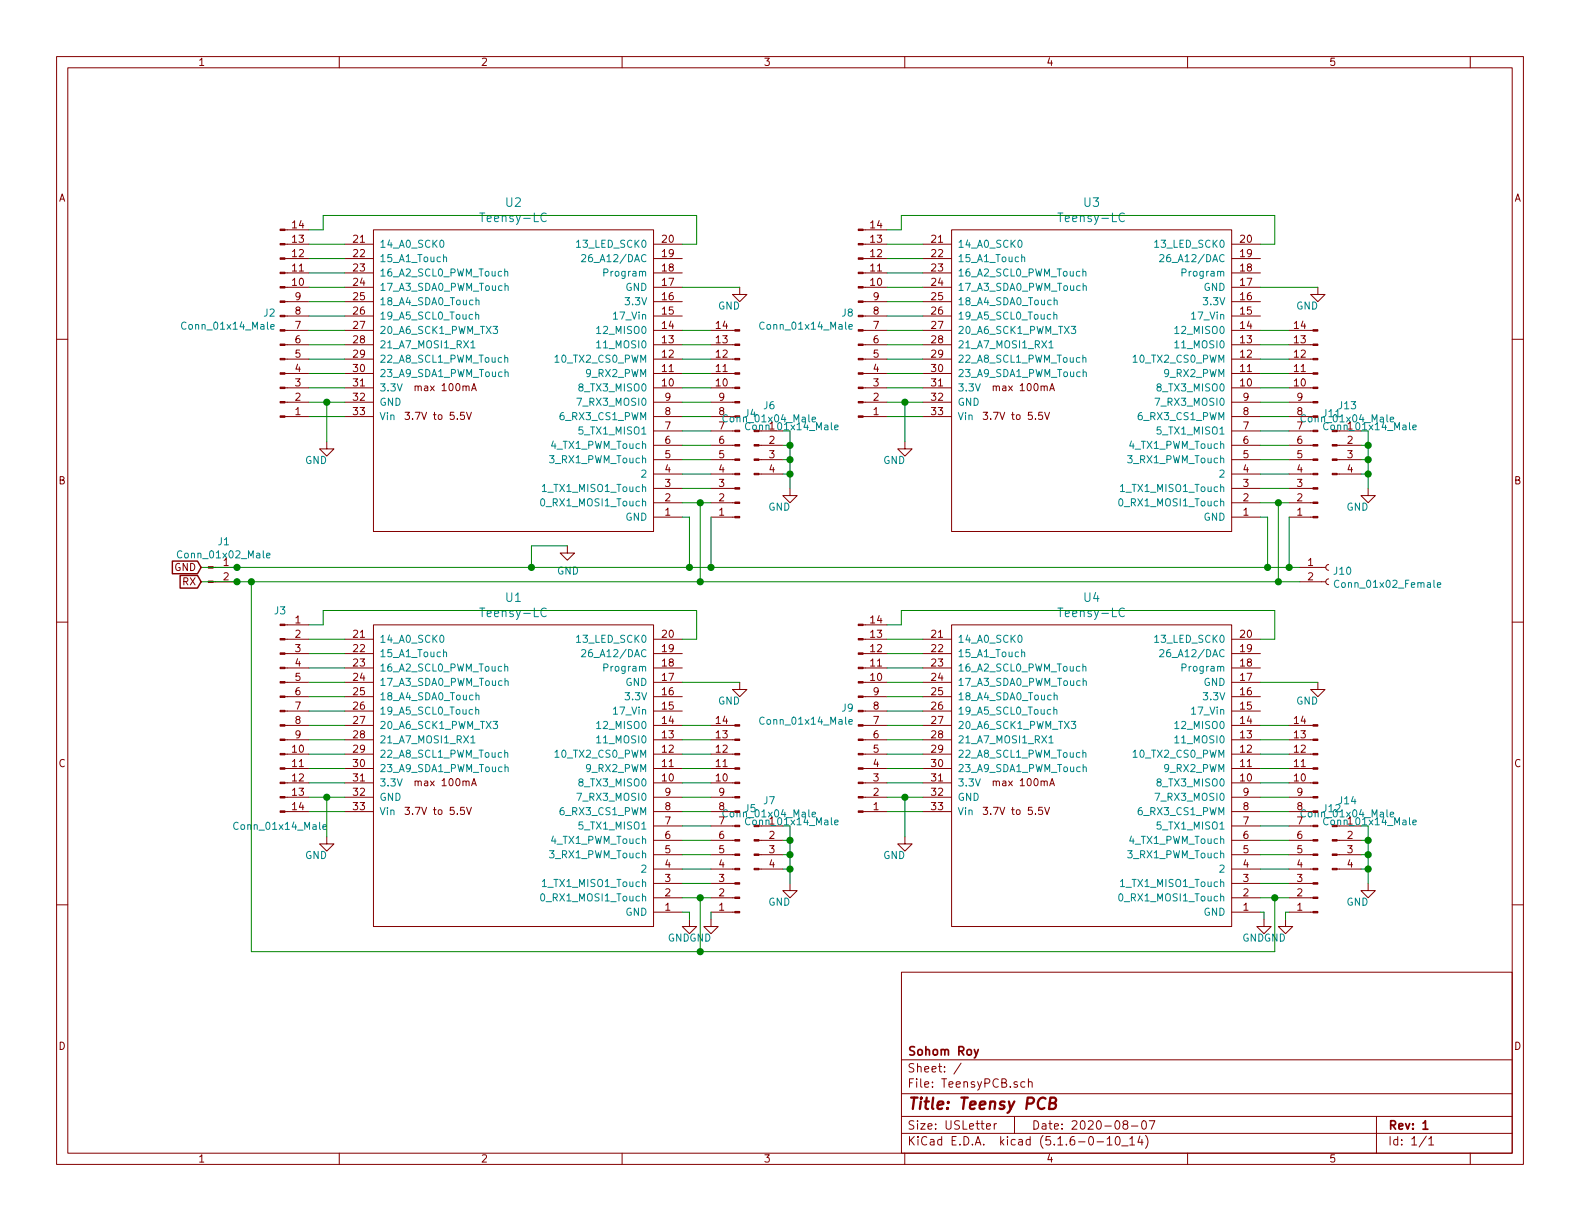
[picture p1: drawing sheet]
EESchema Schematic File Version 4
LIBS:TeensyPCB-cache
EELAYER 26 0
EELAYER END
$Descr USLetter 11000 8500
encoding utf-8
Sheet 1 1
Title "Teensy PCB"
Date "2020-08-07"
Rev "1"
Comp "Sohom Roy"
Comment1 ""
Comment2 ""
Comment3 ""
Comment4 ""
$EndDescr
$Comp
L CustomLibrary:Teensy-LC U2
U 1 1
P 3600 2650
F 0 "U2" H 3625 1413 60  0000 C CNN
F 1 "Teensy-LC" H 3625 1519 60  0000 C CNN
F 2 "CustomFootprints:Teensy30_31_32_LC_nopogo" H 3600 2100 60  0001 C CNN
F 3 "" H 3600 2100 60  0000 C CNN
	1    3600 2650
	-1   0    0    1   
$EndComp
$Comp
L Connector:Conn_01x02_Female J10
U 1 1
P 9250 3950
F 0 "J10" H 9278 3926 50  0000 L CNN
F 1 "Conn_01x02_Female" H 9278 3835 50  0000 L CNN
F 2 "Connector_PinHeader_2.54mm:PinHeader_1x02_P2.54mm_Vertical" H 9250 3950 50  0001 C CNN
F 3 "~" H 9250 3950 50  0001 C CNN
	1    9250 3950
	1    0    0    -1  
$EndComp
$Comp
L Connector:Conn_01x02_Male J1
U 1 1
P 1450 3950
F 0 "J1" H 1558 4131 50  0000 C CNN
F 1 "Conn_01x02_Male" H 1558 4040 50  0000 C CNN
F 2 "Connector_PinHeader_2.54mm:PinHeader_1x02_P2.54mm_Vertical" H 1450 3950 50  0001 C CNN
F 3 "~" H 1450 3950 50  0001 C CNN
	1    1450 3950
	1    0    0    -1  
$EndComp
Text GLabel 1400 3950 0    50   Input ~ 0
GND
Text GLabel 1400 4050 0    50   Input ~ 0
RX
$Comp
L power:GND #PWR04
U 1 1
P 5150 2000
F 0 "#PWR04" H 5150 1750 50  0001 C CNN
F 1 "GND" H 5155 1872 50  0000 R CNN
F 2 "" H 5150 2000 50  0001 C CNN
F 3 "" H 5150 2000 50  0001 C CNN
	1    5150 2000
	1    0    0    -1  
$EndComp
$Comp
L power:GND #PWR02
U 1 1
P 2275 3075
F 0 "#PWR02" H 2275 2825 50  0001 C CNN
F 1 "GND" H 2280 2947 50  0000 R CNN
F 2 "" H 2275 3075 50  0001 C CNN
F 3 "" H 2275 3075 50  0001 C CNN
	1    2275 3075
	1    0    0    -1  
$EndComp
Wire Wire Line
	4750 3600 4800 3600
Wire Wire Line
	4800 3600 4800 3950
$Comp
L power:GND #PWR03
U 1 1
P 3950 3800
F 0 "#PWR03" H 3950 3550 50  0001 C CNN
F 1 "GND" H 3955 3627 50  0000 C CNN
F 2 "" H 3950 3800 50  0001 C CNN
F 3 "" H 3950 3800 50  0001 C CNN
	1    3950 3800
	1    0    0    -1  
$EndComp
Wire Wire Line
	3950 3800 3700 3800
Wire Wire Line
	3700 3800 3700 3950
Connection ~ 1650 3950
Wire Wire Line
	1650 3950 1400 3950
Connection ~ 1650 4050
Wire Wire Line
	1650 4050 1400 4050
Wire Wire Line
	4875 3500 4875 4050
Wire Wire Line
	4750 3500 4875 3500
Wire Wire Line
	4750 2000 5150 2000
$Comp
L Connector:Conn_01x14_Male J4
U 1 1
P 5150 3000
F 0 "J4" H 5122 2882 50  0000 R CNN
F 1 "Conn_01x14_Male" H 5122 2973 50  0000 R CNN
F 2 "Connector_PinHeader_2.54mm:PinHeader_1x14_P2.54mm_Vertical" H 5150 3000 50  0001 C CNN
F 3 "~" H 5150 3000 50  0001 C CNN
	1    5150 3000
	-1   0    0    1   
$EndComp
Wire Wire Line
	4950 2500 4750 2500
Wire Wire Line
	4750 2600 4950 2600
Wire Wire Line
	4950 2700 4750 2700
Wire Wire Line
	4750 2800 4950 2800
Wire Wire Line
	4950 2900 4750 2900
Wire Wire Line
	4750 3000 4950 3000
Wire Wire Line
	4950 3100 4750 3100
Wire Wire Line
	4750 3200 4950 3200
Wire Wire Line
	4950 3500 4875 3500
Connection ~ 4875 3500
Wire Wire Line
	4950 3600 4950 3950
Wire Wire Line
	4750 3300 4950 3300
Wire Wire Line
	4750 3400 4950 3400
Wire Wire Line
	4750 2400 4950 2400
Wire Wire Line
	4750 2300 4950 2300
$Comp
L Connector:Conn_01x14_Male J2
U 1 1
P 1950 2300
F 0 "J2" H 1922 2182 50  0000 R CNN
F 1 "Conn_01x14_Male" H 1922 2273 50  0000 R CNN
F 2 "Connector_PinHeader_2.54mm:PinHeader_1x14_P2.54mm_Vertical" H 1950 2300 50  0001 C CNN
F 3 "~" H 1950 2300 50  0001 C CNN
	1    1950 2300
	1    0    0    1   
$EndComp
Wire Wire Line
	2400 2800 2275 2800
Wire Wire Line
	2275 2800 2275 3075
Wire Wire Line
	2150 2800 2275 2800
Connection ~ 2275 2800
Wire Wire Line
	2400 2900 2150 2900
Wire Wire Line
	2400 2700 2150 2700
Wire Wire Line
	2400 2600 2150 2600
Wire Wire Line
	2400 1700 2150 1700
Wire Wire Line
	2400 1800 2150 1800
Wire Wire Line
	2400 1900 2150 1900
Wire Wire Line
	2400 2000 2150 2000
Wire Wire Line
	2400 2100 2150 2100
Wire Wire Line
	2150 2200 2400 2200
Wire Wire Line
	2400 2300 2150 2300
Wire Wire Line
	2150 2400 2400 2400
Wire Wire Line
	2150 2500 2400 2500
Wire Wire Line
	2150 1600 2250 1600
Wire Wire Line
	2250 1600 2250 1500
Wire Wire Line
	2250 1500 4850 1500
Wire Wire Line
	4850 1500 4850 1700
Wire Wire Line
	4850 1700 4750 1700
$Comp
L Connector:Conn_01x04_Male J6
U 1 1
P 5250 3100
F 0 "J6" H 5356 3378 50  0000 C CNN
F 1 "Conn_01x04_Male" H 5356 3287 50  0000 C CNN
F 2 "Connector_PinHeader_2.54mm:PinHeader_1x04_P2.54mm_Vertical" H 5250 3100 50  0001 C CNN
F 3 "~" H 5250 3100 50  0001 C CNN
	1    5250 3100
	1    0    0    -1  
$EndComp
$Comp
L power:GND #PWR08
U 1 1
P 5500 3400
F 0 "#PWR08" H 5500 3150 50  0001 C CNN
F 1 "GND" H 5505 3272 50  0000 R CNN
F 2 "" H 5500 3400 50  0001 C CNN
F 3 "" H 5500 3400 50  0001 C CNN
	1    5500 3400
	1    0    0    -1  
$EndComp
Wire Wire Line
	5450 3000 5500 3000
Wire Wire Line
	5500 3000 5500 3100
Wire Wire Line
	5450 3100 5500 3100
Connection ~ 5500 3100
Wire Wire Line
	5500 3100 5500 3200
Wire Wire Line
	5450 3200 5500 3200
Connection ~ 5500 3200
Wire Wire Line
	5500 3200 5500 3300
Wire Wire Line
	5450 3300 5500 3300
Connection ~ 5500 3300
Wire Wire Line
	5500 3300 5500 3400
Connection ~ 4950 3950
Connection ~ 4875 4050
Wire Wire Line
	4800 3950 4950 3950
Wire Wire Line
	3700 3950 4800 3950
Connection ~ 3700 3950
Connection ~ 4800 3950
$Comp
L CustomLibrary:Teensy-LC U3
U 1 1
P 7625 2650
F 0 "U3" H 7650 1413 60  0000 C CNN
F 1 "Teensy-LC" H 7650 1519 60  0000 C CNN
F 2 "CustomFootprints:Teensy30_31_32_LC_nopogo" H 7625 2100 60  0001 C CNN
F 3 "" H 7625 2100 60  0000 C CNN
	1    7625 2650
	-1   0    0    1   
$EndComp
$Comp
L power:GND #PWR014
U 1 1
P 9175 2000
F 0 "#PWR014" H 9175 1750 50  0001 C CNN
F 1 "GND" H 9180 1872 50  0000 R CNN
F 2 "" H 9175 2000 50  0001 C CNN
F 3 "" H 9175 2000 50  0001 C CNN
	1    9175 2000
	1    0    0    -1  
$EndComp
$Comp
L power:GND #PWR010
U 1 1
P 6300 3075
F 0 "#PWR010" H 6300 2825 50  0001 C CNN
F 1 "GND" H 6305 2947 50  0000 R CNN
F 2 "" H 6300 3075 50  0001 C CNN
F 3 "" H 6300 3075 50  0001 C CNN
	1    6300 3075
	1    0    0    -1  
$EndComp
Wire Wire Line
	8775 3600 8825 3600
Wire Wire Line
	8775 2000 9175 2000
$Comp
L Connector:Conn_01x14_Male J11
U 1 1
P 9175 3000
F 0 "J11" H 9147 2882 50  0000 R CNN
F 1 "Conn_01x14_Male" H 9147 2973 50  0000 R CNN
F 2 "Connector_PinHeader_2.54mm:PinHeader_1x14_P2.54mm_Vertical" H 9175 3000 50  0001 C CNN
F 3 "~" H 9175 3000 50  0001 C CNN
	1    9175 3000
	-1   0    0    1   
$EndComp
Wire Wire Line
	8975 2500 8775 2500
Wire Wire Line
	8775 2600 8975 2600
Wire Wire Line
	8975 2700 8775 2700
Wire Wire Line
	8775 2800 8975 2800
Wire Wire Line
	8975 2900 8775 2900
Wire Wire Line
	8775 3000 8975 3000
Wire Wire Line
	8975 3100 8775 3100
Wire Wire Line
	8775 3200 8975 3200
Wire Wire Line
	8775 3300 8975 3300
Wire Wire Line
	8775 3400 8975 3400
Wire Wire Line
	8775 2400 8975 2400
Wire Wire Line
	8775 2300 8975 2300
$Comp
L Connector:Conn_01x14_Male J8
U 1 1
P 5975 2300
F 0 "J8" H 5947 2182 50  0000 R CNN
F 1 "Conn_01x14_Male" H 5947 2273 50  0000 R CNN
F 2 "Connector_PinHeader_2.54mm:PinHeader_1x14_P2.54mm_Vertical" H 5975 2300 50  0001 C CNN
F 3 "~" H 5975 2300 50  0001 C CNN
	1    5975 2300
	1    0    0    1   
$EndComp
Wire Wire Line
	6425 2800 6300 2800
Wire Wire Line
	6300 2800 6300 3075
Wire Wire Line
	6175 2800 6300 2800
Connection ~ 6300 2800
Wire Wire Line
	6425 2900 6175 2900
Wire Wire Line
	6425 2700 6175 2700
Wire Wire Line
	6425 2600 6175 2600
Wire Wire Line
	6425 1700 6175 1700
Wire Wire Line
	6425 1800 6175 1800
Wire Wire Line
	6425 1900 6175 1900
Wire Wire Line
	6425 2000 6175 2000
Wire Wire Line
	6425 2100 6175 2100
Wire Wire Line
	6175 2200 6425 2200
Wire Wire Line
	6425 2300 6175 2300
Wire Wire Line
	6175 2400 6425 2400
Wire Wire Line
	6175 2500 6425 2500
Wire Wire Line
	6175 1600 6275 1600
Wire Wire Line
	6275 1600 6275 1500
Wire Wire Line
	6275 1500 8875 1500
Wire Wire Line
	8875 1500 8875 1700
Wire Wire Line
	8875 1700 8775 1700
$Comp
L Connector:Conn_01x04_Male J13
U 1 1
P 9275 3100
F 0 "J13" H 9381 3378 50  0000 C CNN
F 1 "Conn_01x04_Male" H 9381 3287 50  0000 C CNN
F 2 "Connector_PinHeader_2.54mm:PinHeader_1x04_P2.54mm_Vertical" H 9275 3100 50  0001 C CNN
F 3 "~" H 9275 3100 50  0001 C CNN
	1    9275 3100
	1    0    0    -1  
$EndComp
$Comp
L power:GND #PWR016
U 1 1
P 9525 3400
F 0 "#PWR016" H 9525 3150 50  0001 C CNN
F 1 "GND" H 9530 3272 50  0000 R CNN
F 2 "" H 9525 3400 50  0001 C CNN
F 3 "" H 9525 3400 50  0001 C CNN
	1    9525 3400
	1    0    0    -1  
$EndComp
Wire Wire Line
	9475 3000 9525 3000
Wire Wire Line
	9525 3000 9525 3100
Wire Wire Line
	9475 3100 9525 3100
Connection ~ 9525 3100
Wire Wire Line
	9525 3100 9525 3200
Wire Wire Line
	9475 3200 9525 3200
Connection ~ 9525 3200
Wire Wire Line
	9525 3200 9525 3300
Wire Wire Line
	9475 3300 9525 3300
Connection ~ 9525 3300
Wire Wire Line
	9525 3300 9525 3400
Wire Wire Line
	1650 3950 3700 3950
Wire Wire Line
	4950 3950 8825 3950
Wire Wire Line
	4875 4050 8900 4050
Wire Wire Line
	1650 4050 1750 4050
$Comp
L CustomLibrary:Teensy-LC U1
U 1 1
P 3600 5400
F 0 "U1" H 3625 4163 60  0000 C CNN
F 1 "Teensy-LC" H 3625 4269 60  0000 C CNN
F 2 "CustomFootprints:Teensy30_31_32_LC_nopogo" H 3600 4850 60  0001 C CNN
F 3 "" H 3600 4850 60  0000 C CNN
	1    3600 5400
	-1   0    0    1   
$EndComp
$Comp
L power:GND #PWR07
U 1 1
P 5150 4750
F 0 "#PWR07" H 5150 4500 50  0001 C CNN
F 1 "GND" H 5155 4622 50  0000 R CNN
F 2 "" H 5150 4750 50  0001 C CNN
F 3 "" H 5150 4750 50  0001 C CNN
	1    5150 4750
	1    0    0    -1  
$EndComp
$Comp
L power:GND #PWR01
U 1 1
P 2275 5825
F 0 "#PWR01" H 2275 5575 50  0001 C CNN
F 1 "GND" H 2280 5697 50  0000 R CNN
F 2 "" H 2275 5825 50  0001 C CNN
F 3 "" H 2275 5825 50  0001 C CNN
	1    2275 5825
	1    0    0    -1  
$EndComp
Wire Wire Line
	4875 6250 4875 6625
Wire Wire Line
	4750 6250 4875 6250
Wire Wire Line
	4750 4750 5150 4750
$Comp
L Connector:Conn_01x14_Male J5
U 1 1
P 5150 5750
F 0 "J5" H 5122 5632 50  0000 R CNN
F 1 "Conn_01x14_Male" H 5122 5723 50  0000 R CNN
F 2 "Connector_PinHeader_2.54mm:PinHeader_1x14_P2.54mm_Vertical" H 5150 5750 50  0001 C CNN
F 3 "~" H 5150 5750 50  0001 C CNN
	1    5150 5750
	-1   0    0    1   
$EndComp
Wire Wire Line
	4950 5250 4750 5250
Wire Wire Line
	4750 5350 4950 5350
Wire Wire Line
	4950 5450 4750 5450
Wire Wire Line
	4750 5550 4950 5550
Wire Wire Line
	4950 5650 4750 5650
Wire Wire Line
	4750 5750 4950 5750
Wire Wire Line
	4950 5850 4750 5850
Wire Wire Line
	4750 5950 4950 5950
Wire Wire Line
	4950 6250 4875 6250
Connection ~ 4875 6250
Wire Wire Line
	4750 6050 4950 6050
Wire Wire Line
	4750 6150 4950 6150
Wire Wire Line
	4750 5150 4950 5150
Wire Wire Line
	4750 5050 4950 5050
$Comp
L Connector:Conn_01x14_Male J3
U 1 1
P 1950 4950
F 0 "J3" H 1950 5650 50  0000 C CNN
F 1 "Conn_01x14_Male" H 1950 4150 50  0000 C CNN
F 2 "Connector_PinHeader_2.54mm:PinHeader_1x14_P2.54mm_Vertical" H 1950 4950 50  0001 C CNN
F 3 "" H 1950 4950 50  0001 C CNN
	1    1950 4950
	1    0    0    -1  
$EndComp
Wire Wire Line
	2400 5550 2275 5550
Wire Wire Line
	2275 5550 2275 5825
Wire Wire Line
	2150 5550 2275 5550
Connection ~ 2275 5550
Wire Wire Line
	2400 5650 2150 5650
Wire Wire Line
	2400 5450 2150 5450
Wire Wire Line
	2400 5350 2150 5350
Wire Wire Line
	2400 4450 2150 4450
Wire Wire Line
	2400 4550 2150 4550
Wire Wire Line
	2400 4650 2150 4650
Wire Wire Line
	2400 4750 2150 4750
Wire Wire Line
	2400 4850 2150 4850
Wire Wire Line
	2150 4950 2400 4950
Wire Wire Line
	2400 5050 2150 5050
Wire Wire Line
	2150 5150 2400 5150
Wire Wire Line
	2150 5250 2400 5250
Wire Wire Line
	2150 4350 2250 4350
Wire Wire Line
	2250 4350 2250 4250
Wire Wire Line
	2250 4250 4850 4250
Wire Wire Line
	4850 4250 4850 4450
Wire Wire Line
	4850 4450 4750 4450
$Comp
L Connector:Conn_01x04_Male J7
U 1 1
P 5250 5850
F 0 "J7" H 5356 6128 50  0000 C CNN
F 1 "Conn_01x04_Male" H 5356 6037 50  0000 C CNN
F 2 "Connector_PinHeader_2.54mm:PinHeader_1x04_P2.54mm_Vertical" H 5250 5850 50  0001 C CNN
F 3 "~" H 5250 5850 50  0001 C CNN
	1    5250 5850
	1    0    0    -1  
$EndComp
$Comp
L power:GND #PWR09
U 1 1
P 5500 6150
F 0 "#PWR09" H 5500 5900 50  0001 C CNN
F 1 "GND" H 5505 6022 50  0000 R CNN
F 2 "" H 5500 6150 50  0001 C CNN
F 3 "" H 5500 6150 50  0001 C CNN
	1    5500 6150
	1    0    0    -1  
$EndComp
Wire Wire Line
	5450 5750 5500 5750
Wire Wire Line
	5500 5750 5500 5850
Wire Wire Line
	5450 5850 5500 5850
Connection ~ 5500 5850
Wire Wire Line
	5500 5850 5500 5950
Wire Wire Line
	5450 5950 5500 5950
Connection ~ 5500 5950
Wire Wire Line
	5500 5950 5500 6050
Wire Wire Line
	5450 6050 5500 6050
Connection ~ 5500 6050
Wire Wire Line
	5500 6050 5500 6150
$Comp
L CustomLibrary:Teensy-LC U4
U 1 1
P 7625 5400
F 0 "U4" H 7650 4163 60  0000 C CNN
F 1 "Teensy-LC" H 7650 4269 60  0000 C CNN
F 2 "CustomFootprints:Teensy30_31_32_LC_nopogo" H 7625 4850 60  0001 C CNN
F 3 "" H 7625 4850 60  0000 C CNN
	1    7625 5400
	-1   0    0    1   
$EndComp
$Comp
L power:GND #PWR015
U 1 1
P 9175 4750
F 0 "#PWR015" H 9175 4500 50  0001 C CNN
F 1 "GND" H 9180 4622 50  0000 R CNN
F 2 "" H 9175 4750 50  0001 C CNN
F 3 "" H 9175 4750 50  0001 C CNN
	1    9175 4750
	1    0    0    -1  
$EndComp
$Comp
L power:GND #PWR011
U 1 1
P 6300 5825
F 0 "#PWR011" H 6300 5575 50  0001 C CNN
F 1 "GND" H 6305 5697 50  0000 R CNN
F 2 "" H 6300 5825 50  0001 C CNN
F 3 "" H 6300 5825 50  0001 C CNN
	1    6300 5825
	1    0    0    -1  
$EndComp
Wire Wire Line
	8875 6250 8875 6625
Wire Wire Line
	8775 6250 8875 6250
Wire Wire Line
	8775 4750 9175 4750
$Comp
L Connector:Conn_01x14_Male J12
U 1 1
P 9175 5750
F 0 "J12" H 9147 5632 50  0000 R CNN
F 1 "Conn_01x14_Male" H 9147 5723 50  0000 R CNN
F 2 "Connector_PinHeader_2.54mm:PinHeader_1x14_P2.54mm_Vertical" H 9175 5750 50  0001 C CNN
F 3 "~" H 9175 5750 50  0001 C CNN
	1    9175 5750
	-1   0    0    1   
$EndComp
Wire Wire Line
	8975 5250 8775 5250
Wire Wire Line
	8775 5350 8975 5350
Wire Wire Line
	8975 5450 8775 5450
Wire Wire Line
	8775 5550 8975 5550
Wire Wire Line
	8975 5650 8775 5650
Wire Wire Line
	8775 5750 8975 5750
Wire Wire Line
	8975 5850 8775 5850
Wire Wire Line
	8775 5950 8975 5950
Wire Wire Line
	8975 6250 8875 6250
Connection ~ 8875 6250
Wire Wire Line
	8775 6050 8975 6050
Wire Wire Line
	8775 6150 8975 6150
Wire Wire Line
	8775 5150 8975 5150
Wire Wire Line
	8775 5050 8975 5050
$Comp
L Connector:Conn_01x14_Male J9
U 1 1
P 5975 5050
F 0 "J9" H 5947 4932 50  0000 R CNN
F 1 "Conn_01x14_Male" H 5947 5023 50  0000 R CNN
F 2 "Connector_PinHeader_2.54mm:PinHeader_1x14_P2.54mm_Vertical" H 5975 5050 50  0001 C CNN
F 3 "~" H 5975 5050 50  0001 C CNN
	1    5975 5050
	1    0    0    1   
$EndComp
Wire Wire Line
	6425 5550 6300 5550
Wire Wire Line
	6300 5550 6300 5825
Wire Wire Line
	6175 5550 6300 5550
Connection ~ 6300 5550
Wire Wire Line
	6425 5650 6175 5650
Wire Wire Line
	6425 5450 6175 5450
Wire Wire Line
	6425 5350 6175 5350
Wire Wire Line
	6425 4450 6175 4450
Wire Wire Line
	6425 4550 6175 4550
Wire Wire Line
	6425 4650 6175 4650
Wire Wire Line
	6425 4750 6175 4750
Wire Wire Line
	6425 4850 6175 4850
Wire Wire Line
	6175 4950 6425 4950
Wire Wire Line
	6425 5050 6175 5050
Wire Wire Line
	6175 5150 6425 5150
Wire Wire Line
	6175 5250 6425 5250
Wire Wire Line
	6175 4350 6275 4350
Wire Wire Line
	6275 4350 6275 4250
Wire Wire Line
	6275 4250 8875 4250
Wire Wire Line
	8875 4250 8875 4450
Wire Wire Line
	8875 4450 8775 4450
$Comp
L Connector:Conn_01x04_Male J14
U 1 1
P 9275 5850
F 0 "J14" H 9381 6128 50  0000 C CNN
F 1 "Conn_01x04_Male" H 9381 6037 50  0000 C CNN
F 2 "Connector_PinHeader_2.54mm:PinHeader_1x04_P2.54mm_Vertical" H 9275 5850 50  0001 C CNN
F 3 "~" H 9275 5850 50  0001 C CNN
	1    9275 5850
	1    0    0    -1  
$EndComp
$Comp
L power:GND #PWR017
U 1 1
P 9525 6150
F 0 "#PWR017" H 9525 5900 50  0001 C CNN
F 1 "GND" H 9530 6022 50  0000 R CNN
F 2 "" H 9525 6150 50  0001 C CNN
F 3 "" H 9525 6150 50  0001 C CNN
	1    9525 6150
	1    0    0    -1  
$EndComp
Wire Wire Line
	9475 5750 9525 5750
Wire Wire Line
	9525 5750 9525 5850
Wire Wire Line
	9475 5850 9525 5850
Connection ~ 9525 5850
Wire Wire Line
	9525 5850 9525 5950
Wire Wire Line
	9475 5950 9525 5950
Connection ~ 9525 5950
Wire Wire Line
	9525 5950 9525 6050
Wire Wire Line
	9475 6050 9525 6050
Connection ~ 9525 6050
Wire Wire Line
	9525 6050 9525 6150
Wire Wire Line
	1750 4050 1750 6625
Wire Wire Line
	1750 6625 4875 6625
Connection ~ 1750 4050
Wire Wire Line
	1750 4050 4875 4050
Wire Wire Line
	4875 6625 8875 6625
Connection ~ 4875 6625
$Comp
L power:GND #PWR05
U 1 1
P 4800 6400
F 0 "#PWR05" H 4800 6150 50  0001 C CNN
F 1 "GND" H 4805 6272 50  0000 R CNN
F 2 "" H 4800 6400 50  0001 C CNN
F 3 "" H 4800 6400 50  0001 C CNN
	1    4800 6400
	1    0    0    -1  
$EndComp
$Comp
L power:GND #PWR06
U 1 1
P 4950 6400
F 0 "#PWR06" H 4950 6150 50  0001 C CNN
F 1 "GND" H 4955 6272 50  0000 R CNN
F 2 "" H 4950 6400 50  0001 C CNN
F 3 "" H 4950 6400 50  0001 C CNN
	1    4950 6400
	1    0    0    -1  
$EndComp
Wire Wire Line
	4950 6350 4950 6400
Wire Wire Line
	4750 6350 4800 6350
Wire Wire Line
	4800 6350 4800 6400
$Comp
L power:GND #PWR012
U 1 1
P 8800 6400
F 0 "#PWR012" H 8800 6150 50  0001 C CNN
F 1 "GND" H 8805 6272 50  0000 R CNN
F 2 "" H 8800 6400 50  0001 C CNN
F 3 "" H 8800 6400 50  0001 C CNN
	1    8800 6400
	1    0    0    -1  
$EndComp
$Comp
L power:GND #PWR013
U 1 1
P 8950 6400
F 0 "#PWR013" H 8950 6150 50  0001 C CNN
F 1 "GND" H 8955 6272 50  0000 R CNN
F 2 "" H 8950 6400 50  0001 C CNN
F 3 "" H 8950 6400 50  0001 C CNN
	1    8950 6400
	1    0    0    -1  
$EndComp
Wire Wire Line
	8775 6350 8800 6350
Wire Wire Line
	8800 6350 8800 6400
Wire Wire Line
	8975 6350 8950 6350
Wire Wire Line
	8950 6350 8950 6400
Wire Wire Line
	8775 3500 8900 3500
Wire Wire Line
	8825 3600 8825 3950
Connection ~ 8825 3950
Wire Wire Line
	8825 3950 8975 3950
Wire Wire Line
	8975 3600 8975 3950
Connection ~ 8975 3950
Wire Wire Line
	8975 3950 9050 3950
Wire Wire Line
	8900 3500 8900 4050
Connection ~ 8900 3500
Wire Wire Line
	8900 3500 8975 3500
Connection ~ 8900 4050
Wire Wire Line
	8900 4050 9050 4050
$EndSCHEMATC
